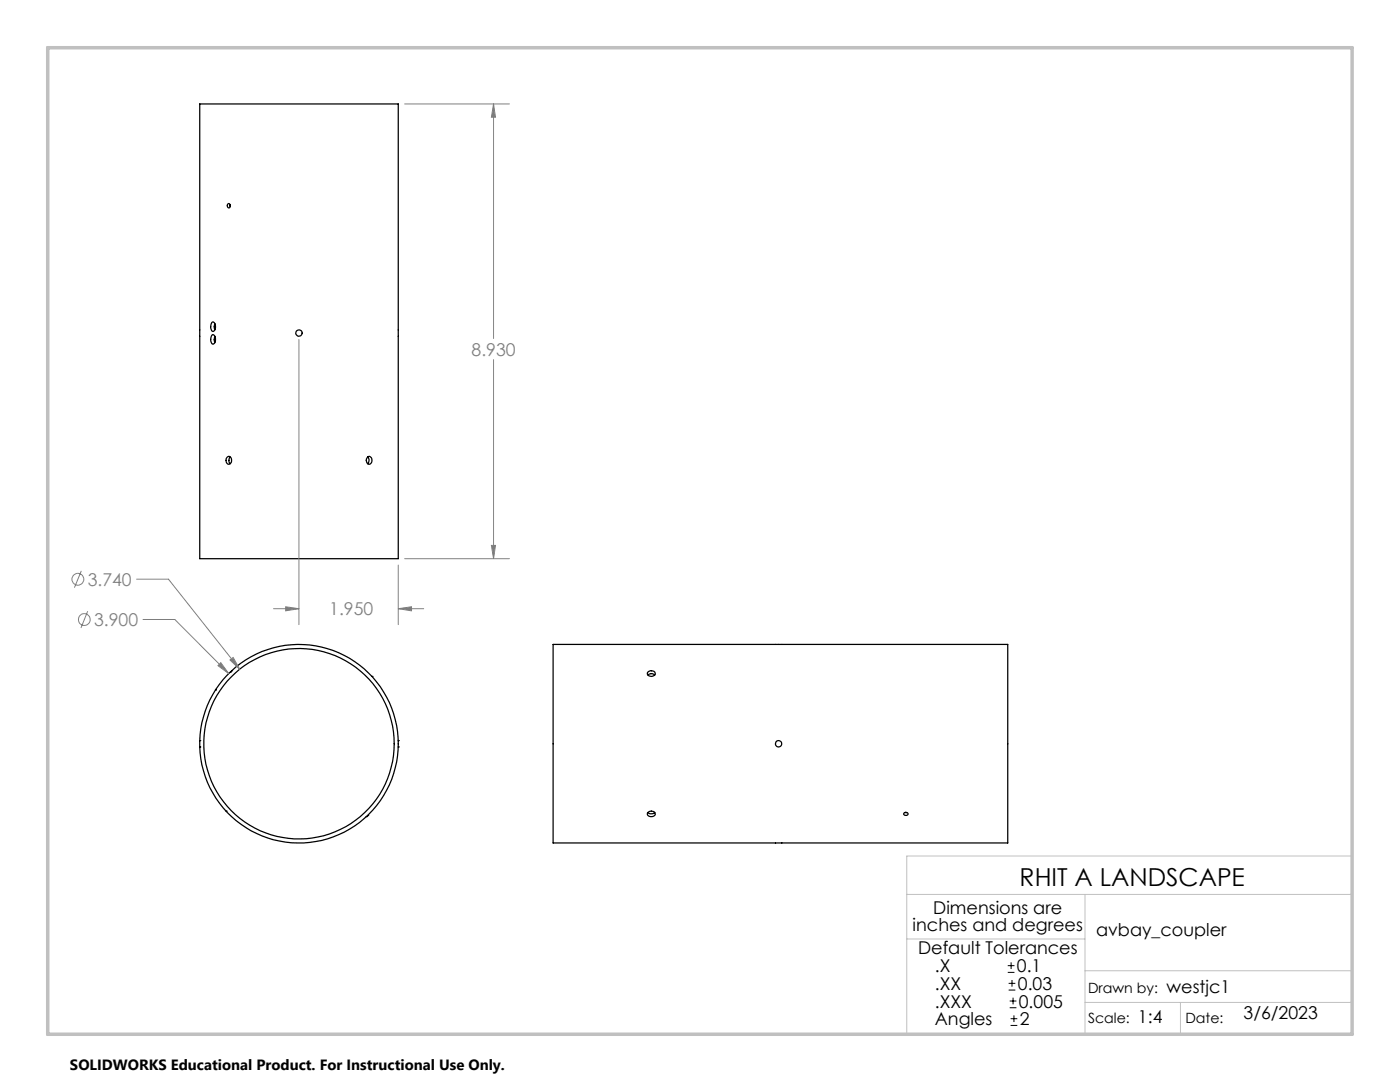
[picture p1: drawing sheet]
<svg xmlns="http://www.w3.org/2000/svg" width="279mm" height="216mm" viewBox="0 0 279 216" stroke-linecap="round" stroke-linejoin="round" font-family="sans-serif">
<g fill="none" stroke="#000" stroke-width=".25">
<path d="M39.9 20.7h39.6v90.8h-39.6zM45.5 40.7a.39 .39 0 0 1 .5 .3 .39 .39 0 0 1-.5 .5l-.1-.4zM45.9 40.9v.3M42.4 64.2a1.1 1.1 0 0 1 .1 1.9 1.27 1.27 0 0 1-.1-1.9zM42.4 66.8a1.1 1.1 0 0 1 .1 1.9 1.27 1.27 0 0 1-.1-1.9zM42.9 64.6l-.1 .6 .1 .6M42.9 67.1l-.1 .6 .1 .6M45.4 91.2a.62 .62 0 0 1 .7 .1 .62 .62 0 0 1 .1 .7 .57 .57 0 0 1-.6 .6 .57 .57 0 0 1-.5-.7zM45.9 91.2l-.2 .7 .2 .6M73.4 91.2a.62 .62 0 0 1 .7 .1 .62 .62 0 0 1 .1 .7 .58 .58 0 0 1-.6 .6 .58 .58 0 0 1-.5-.7zM73.4 91.2l.3 .6-.3 .7M43 137.7h.1"/>
<path d="M46 134.1h.1M46.2 133.8h.1M74.2 135h.1M110.4 128.6h90.7v39.6h-90.7zM129.2 134.2a.89 .89 0 0 1 1.6 .2 .8 .8 0 0 1-.9 .6 .8 .8 0 0 1-.7-.8zM129.3 134.7l.7-.3 .7 .3M39.9 147.8h.1M39.9 149h.1M79.5 149h.1M79.5 147.8h.1M45.1 161.9h.1M73.1 162.9h.1"/>
<path d="M73.4 162.7h.1M129.2 162.2a.88 .88 0 0 1 .9-.3 .88 .88 0 0 1 .7 .6 .88 .88 0 0 1-.8 .5 .88 .88 0 0 1-.8-.6zM129.3 162.1l.5 .3 .5-.1 .4-.2M180.4 162.2a.37 .37 0 0 1 .6-.1 .37 .37 0 0 1 0 .6 .37 .37 0 0 1-.5 0 .37 .37 0 0 1-.1-.5zM180.6 162.1h.3"/>
<circle cx="59.7" cy="66.5" r=".63"/>
<circle cx="59.7" cy="148.4" r="19.8"/>
<circle cx="59.7" cy="148.4" r="19"/>
<circle cx="155.4" cy="148.4" r=".63"/>
</g>
<g fill="none" stroke="#808080" stroke-width=".2">
<path d="M80.8 20.7h20.9M98.5 20.7l.4 2.7h-.8zM98.5 20.7v46.9M59.7 67.7v56.9M98.5 71.8v39.7M16.2 113.9l-1.3 3.4M27.3 115.6h6.3l14.2 17.9M79.5 112.7v11.9M80.8 111.5h20.9M98.1 108.8h.8l-.4 2.7zM17.5 122l-1.3 3.3M28.5 123.6h6.4l10.7 10.8"/>
<path d="M44.1 132.2l1.5 2.2-2.1-1.6zM45.9 131.7l.6-.5 1.3 2.3zM54.6 121.5h5.1M57 121.1l2.7 .4-2.7 .4zM79.5 121.5l2.6-.4v.8zM79.5 121.5h5.1"/>
<circle cx="15.6" cy="115.6" r="1.17"/>
<circle cx="16.8" cy="123.6" r="1.18"/>
</g>
<path d="M201.1 194h1.4M201.1 192.7h1.4M201.3 197.6h1.3M201.3 196.2h1.3M201.5 199.7h1.3M201.8 192v1.4M202 195.5v1.4M202.2 199.1v1.3M201.5 201.1h1.3M201.7 204.6h1.3M201.7 203.3h1.3M202.4 202.6v1.3" fill="none" stroke="#000" stroke-width=".2"/>
<path d="M181 178.5h88.8M181 170.8h88.8v35.6h-88.8zM216.5 178.5v27.9M181 187.4h35.5M216.5 193.7h53.3M216.5 200h53.3M235.6 200v6.4" fill="none" stroke="#c0c0c0" stroke-width=".2"/>
<path d="M9.5 9.5h260.3v196.9h-260.3z" fill="none" stroke="#c0c0c0" stroke-width=".7"/>
<path d="M44.1 132.2l-.6 .6 2.1 1.6zM45.9 131.7l1.9 1.8-1.3-2.3zM57 121.1l2.7 .4-2.7 .4zM79.5 121.5l2.6-.4v.8zM98.5 20.7l.4 2.7h-.8zM98.1 108.8h.8l-.4 2.7z" fill="#808080"/>
<text font-size="4.9" x="203.5" y="176.7">RHIT A LANDSCAPE</text>
<g font-size="3.5" fill="#808080">
<text x="94.1" y="71">8.930</text>
<text x="17.5" y="116.9">3.740</text>
<text x="18.8" y="124.9">3.900</text>
<text x="65.7" y="122.8">1.950</text>
</g>
<g font-size="3.5">
<text x="182.1" y="185.9">inches and degrees</text>
<text x="186.3" y="182.3">Dimensions are</text>
<text x="183.2" y="190.3">Default Tolerances</text>
<text x="218.8" y="186.8">avbay_coupler</text>
<text x="186.6" y="197.5">.XX</text>
<text x="186.6" y="194">.X</text>
<text x="202.9" y="194">0.1</text>
<text x="203.1" y="197.5">0.03</text>
<text x="186.6" y="201.1">.XXX</text>
<text x="203.3" y="201.1">0.005</text>
<text x="232.8" y="198.1">westjc1</text>
<text x="248.2" y="203.3">3/6/2023</text>
<text x="186.6" y="204.6">Angles</text>
<text x="203.5" y="204.6">2</text>
<text x="227.1" y="204.1">1:4</text>
</g>
<text font-size="3" x="14" y="213.5">SOLIDWORKS Educational Product. For Instructional Use Only.</text>
<g font-size="2.8">
<text x="217.2" y="198.1">Drawn by:</text>
<text x="217.2" y="204.1">Scale:</text>
<text x="236.6" y="204.1">Date:</text>
</g>
</svg>
